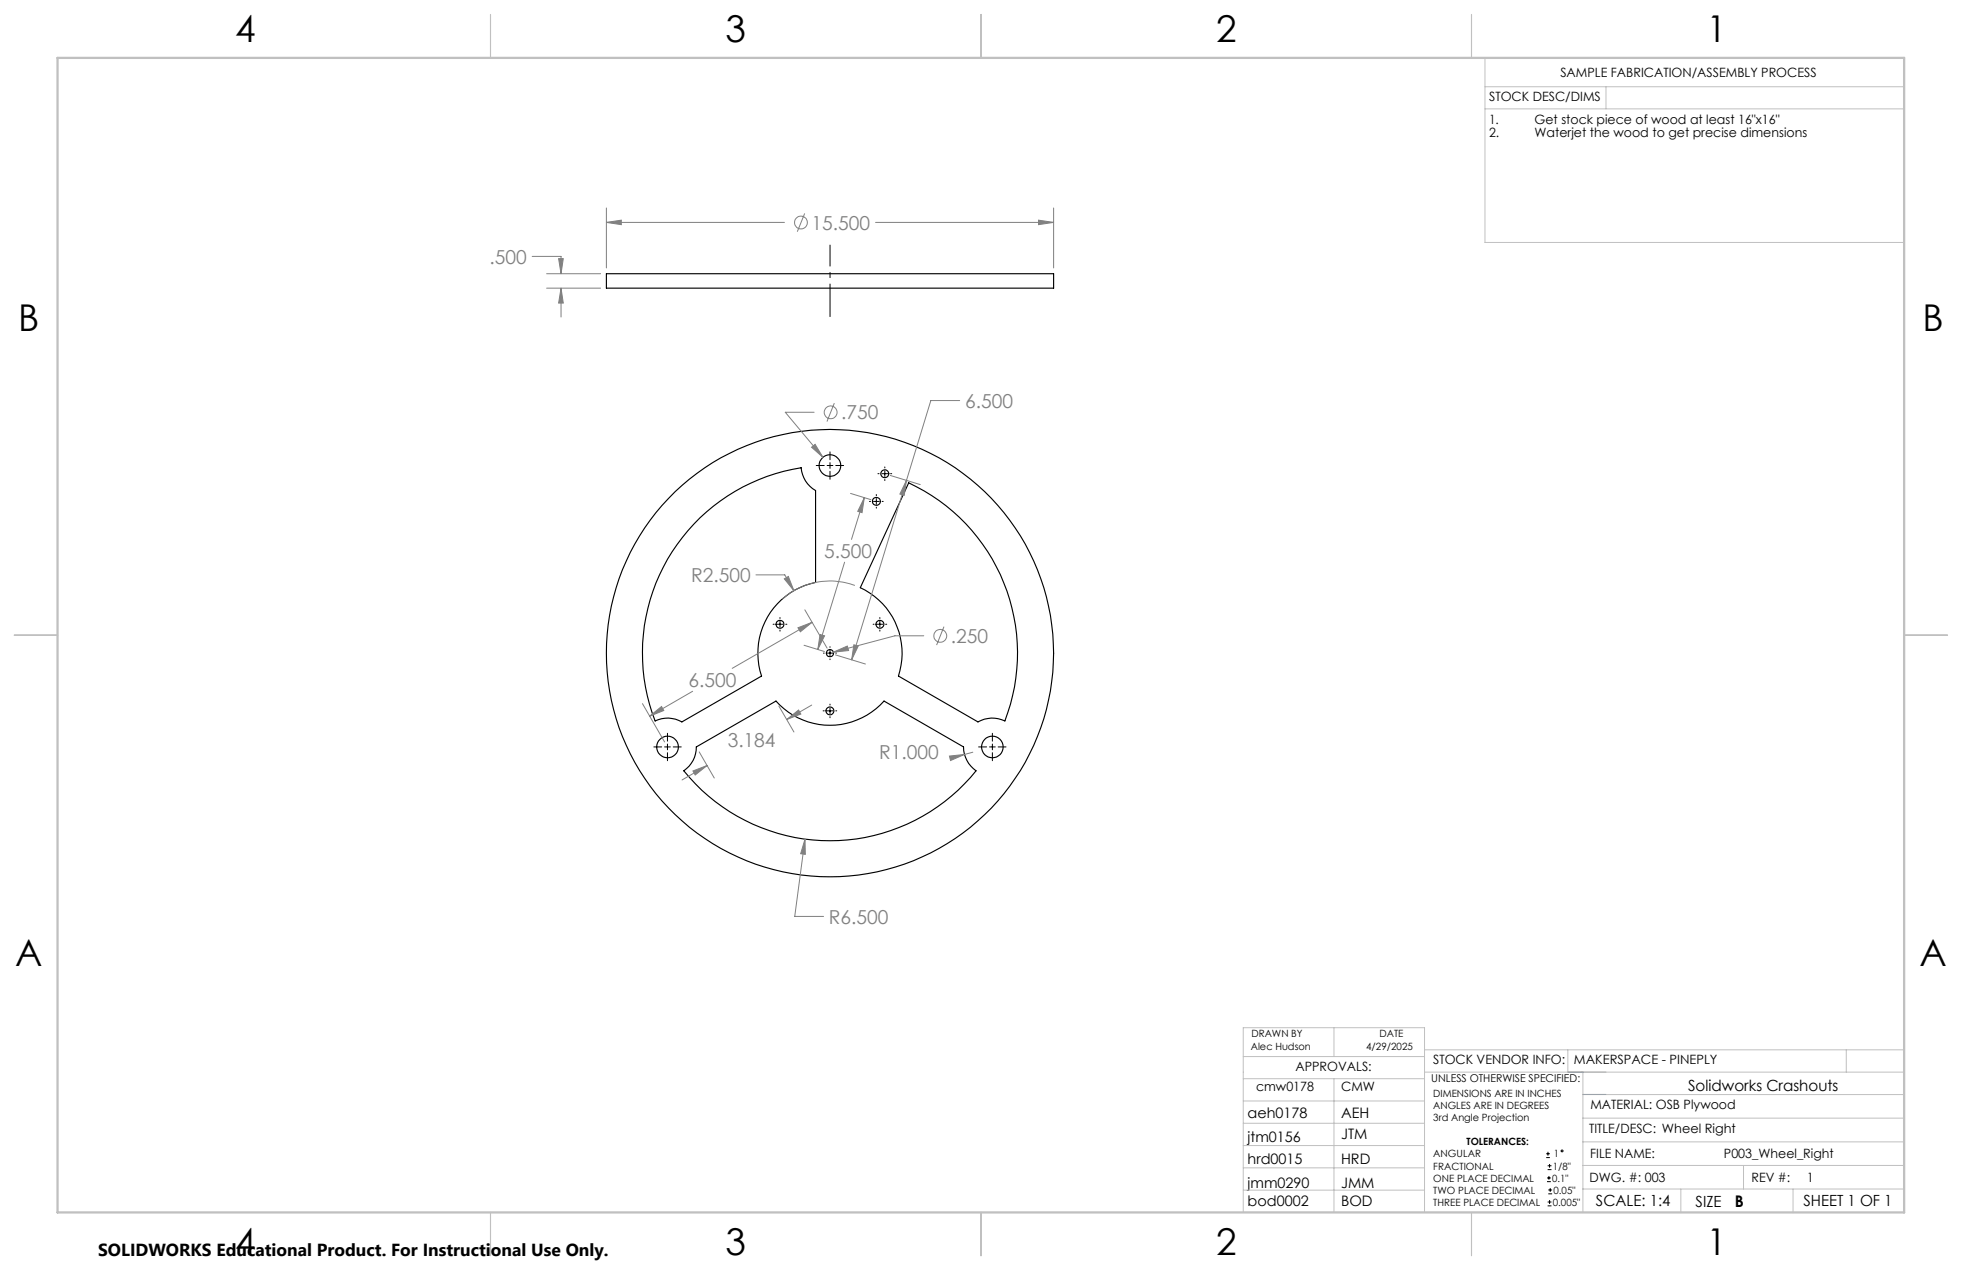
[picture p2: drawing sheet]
<svg xmlns="http://www.w3.org/2000/svg" width="432mm" height="279mm" viewBox="0 0 432 279" stroke-linecap="round" stroke-linejoin="round" font-family="sans-serif">
<g fill="none" stroke="#000" stroke-width=".25">
<path d="M133.5 60.2h98.4v3.2h-98.4zM154.1 113.9a41.4 41.4 0 0 1 22.2-11 6.3 6.3 0 0 0 3.2 5v20.2a15.9 15.9 0 0 0-11.9 20.6l-17.5 10.1a6.2 6.2 0 0 0-5.9-.2 41.3 41.3 0 0 1 9.9-44.7zM200 106.2a41.4 41.4 0 0 1 21.2 52.4 6.3 6.3 0 0 0-6 .2l-17.5-10.1a16 16 0 0 0-8.4-19.4zM153.2 164.3l17.6-10.1a15.9 15.9 0 0 0 23.8 0l17.5 10.1a6.5 6.5 0 0 0 2.7 5.3 41.3 41.3 0 0 1-64.3 0 6.2 6.2 0 0 0 2.7-5.3z"/>
<circle cx="182.6" cy="102.4" r="2.38"/>
<circle cx="192.9" cy="110.3" r=".88"/>
<circle cx="194.7" cy="104.2" r=".88"/>
<circle cx="171.7" cy="137.4" r=".87"/>
<circle cx="193.7" cy="137.3" r=".86"/>
<circle cx="182.6" cy="156.4" r=".86"/>
<circle cx="182.7" cy="143.7" r=".8"/>
<circle cx="182.7" cy="143.7" r="49.2"/>
<circle cx="146.9" cy="164.3" r="2.37"/>
<circle cx="218.4" cy="164.3" r="2.38"/>
</g>
<g fill="none" stroke="#808080" stroke-width=".22">
<path d="M117.1 56.4h6.4v3.8M122.9 56.9h1.1l-.5 3.3zM133.5 48.9l3.2-.5v1zM133.5 45.8v13.1M133.5 48.9h39.1M177.1 47l-1.6 4M192.7 48.9h39.2M228.6 48.4l3.3 .5-3.3 .5zM231.9 45.8v13.1M120.3 60.2h11.9M120.3 63.4h11.9M123.5 63.4l.5 3.3h-1.1z"/>
<path d="M123.5 63.4v6.3M178.6 98.4l.8-.6 1.7 2.8zM179.2 90.7h-6.4l8.3 9.9M183.6 88.7l-1.6 4M211.2 88.1h-6.3l-5.4 17.6M187.2 108.5l4.5 1.4M190.2 109.5l-.5 3.3-.9-.3zM190.2 109.5l-2.8 9.2M195.9 104.6l6.6 2M199.5 105.7l-.5 3.3-1-.3zM199.5 105.7l-12.1 39.5M166.4 126.5h6.3l2 3.5"/>
<path d="M172.6 127.4l.9-.6 1.2 3.2zM175.6 138.1l3.1-1.2-2.6 2.1zM177.1 134.2l4.9 8.4M178.7 136.9l-17.6 10.1M180.5 139.6l1 .3-1.5 3zM185.9 123.7l-5.9 19.2M188.1 128.8a15.9 15.9 0 0 0-15.9 3M203.3 139.9h-6.3l-13.6 3.6M207.8 137.9l-1.7 4M141.4 154.8l4.9 8.4M143 157.6l2.6-2.2 .5 .9zM152.4 152.1l-9.4 5.5"/>
<path d="M171.4 155.3l3.3 5.7M173.1 158.3l2.7-2.1 .4 .9zM177 142l4.4 1.3M178.6 155.1l-5.5 3.2M183.4 143.5l3.1-1.4 .3 1zM183.9 144.1l6.6 2M187.9 141.9l1 .2-1.5 3.1zM152.5 169.6l3.1-1.2-2.6 2.1zM153.9 165.4l3.3 5.8M155.6 168.4l-5.5 3.2M209 166.3l3.3-.3-3.1 1.3zM214.1 165.5l-1.8 .5"/>
<path d="M177.2 184.6v3.4l-1-.2zM177.2 184.6l-2.3 17h6.4"/>
<circle cx="176.3" cy="49" r="1.42"/>
<circle cx="182.8" cy="90.7" r="1.41"/>
<circle cx="206.9" cy="139.9" r="1.41"/>
</g>
<g fill="none" stroke="#000" stroke-width=".22">
<path d="M182.7 99.4v1.7M179.6 102.4h1.8M182 102.4h1.3M182.7 101.8v1.2M182.7 103.7v1.7M183.9 102.4h1.8M191.3 110.3h.3M192.2 110.3h1.3M192.9 108.8v.2M192.9 109.7v1.2M192.9 111.6v.2M193.2 104.2h.3"/>
<path d="M194.1 104.2h1.3M194.1 110.3h.3M194.7 102.7v.2M194.7 103.6v1.2M194.7 105.5v.2M196 104.2h.3M170.1 137.3h.3M171 137.3h1.3M171.7 135.9v.2M171.7 136.7v1.3M171.7 138.6v.3M172.9 137.3h.3"/>
<path d="M192.2 137.3h.2M193 137.3h1.3M193.6 135.9v.2M193.6 136.7v1.3M193.6 138.6v.3M194.9 137.3h.3M181.2 156.4h.2M181.2 143.7h.2M182 143.7h1.3M182 156.4h1.3M182.7 142.3v.1M182.7 143.1v1.2"/>
<path d="M182.7 145v.1M182.7 154.9v.2M182.7 155.8v1.2M182.7 157.7v.2M183.9 143.7h.2M183.9 156.4h.2M143.9 164.3h1.7M146.3 164.3h1.2M146.9 161.3v1.8M146.9 163.7v1.3M146.9 165.6v1.8M148.2 164.3h1.7"/>
<path d="M215.4 164.3h1.7M217.8 164.3h1.2M218.4 161.3v1.8M218.4 163.7v1.3M218.4 165.6v1.8M219.7 164.3h1.7M340.3 254.7h.8M340.3 253.8h.8M340.5 260h.8M340.5 259.2h.8M340.6 257.3h.9M340.6 256.5h.9"/>
<path d="M340.7 253.4v.8M340.9 258.7v.8M341 256.1v.8M340.6 265.3h.9M340.6 264.4h.9M340.7 262.6h.9M340.7 261.8h.9M341 264v.9M341.2 261.4v.8"/>
<circle cx="343.8" cy="253.2" r=".2"/>
</g>
<path d="M182.7 69.7v-15.9" fill="none" stroke="#000" stroke-width=".22" stroke-dasharray="15.2 1.3 1.3 1.3" stroke-dashoffset="7.9" stroke-linecap="butt"/>
<g fill="none" stroke="#c0c0c0" stroke-width=".22">
<path d="M326.8 19.1h92.3M326.8 12.7v40.6h92.3M353.4 19.1v4.9M326.8 24h92.3M273.6 232.4h39.9M273.6 237.3h39.9M293.6 226.1v6.3M293.6 237.3v29.4M313.5 235.9h105.6M313.5 231h105.6M345.1 231v4.9M348.4 235.9v30.9"/>
<path d="M406.3 231v4.9M273.6 242.2h39.9M273.6 247.1h39.9M273.6 252h39.9M273.6 256.9h39.9M348.4 246h70.7M348.4 256.4h70.7M348.4 251.2h70.7M348.4 240.8h70.7M383.7 256.4v5.2M273.6 261.8h39.9M313.5 266.7v-40.6h-39.9v40.6h74.4"/>
<path d="M348.4 261.6h70.7M369.9 261.6v5.2M394.6 261.6v5.2"/>
</g>
<path d="M107.9 3.2v9.5M215.9 3.2v9.5M323.8 3.2v9.5M3.1 139.7h9.6M419.1 139.7h9.5M107.9 266.7v9.6M215.9 266.7v9.6M323.8 266.7v9.6" fill="none" stroke="#c0c0c0" stroke-width=".25"/>
<path d="M12.7 12.7h406.4v254h-406.4z" fill="none" stroke="#c0c0c0" stroke-width=".5"/>
<path d="M345.1 235.9h8.3M348.4 240.8h5" fill="none" stroke="#53a9ff" stroke-width=".22"/>
<path d="M183.4 143.5l3.4-.4-.3-1zM172.6 127.4l2.1 2.6-1.2-3.2zM190.2 109.5l-.5 3.3-.9-.3zM180.5 139.6l1 .3-1.5 3zM187.9 141.9l1 .2-1.5 3.1zM199.5 105.7l-.5 3.3-1-.3zM178.6 98.4l2.5 2.2-1.7-2.8zM175.6 138.1l3.1-1.2-2.6 2.1zM143 157.6l2.6-2.2 .5 .9zM173.1 158.3l2.7-2.1 .4 .9zM152.5 169.6l3.1-1.2-2.6 2.1zM209 166.3l.2 1 3.1-1.3zM177.2 184.6l-1 3.2 1 .2zM122.9 56.9h1.1l-.5 3.3zM123.5 63.4l.5 3.3h-1.1zM228.6 48.4l3.3 .5-3.3 .5zM133.5 48.9l3.2-.5v1z" fill="#808080"/>
<g font-size="8.1">
<text x="51.7" y="9.3">4</text>
<text x="159.7" y="9.3">3</text>
<text x="267.6" y="9.3">2</text>
<text x="375.6" y="9.3">1</text>
<text x="4" y="72.8">B</text>
<text x="423.1" y="72.8">B</text>
<text x="3.3" y="212.5">A</text>
<text x="422.4" y="212.5">A</text>
<text x="51.7" y="276">4</text>
<text x="159.7" y="276">3</text>
<text x="267.6" y="276">2</text>
<text x="375.6" y="276">1</text>
</g>
<g font-size="4.2" fill="#808080">
<text x="178.6" y="50.5">15.500</text>
<text x="107.7" y="58">.500</text>
<text x="212.4" y="89.7">6.500</text>
<text x="185.2" y="92.3">.750</text>
<text x="181.4" y="122.8">5.500</text>
<text x="152.1" y="128.1">R2.500</text>
<text x="209.3" y="141.4">.250</text>
<text x="151.5" y="151.1">6.500</text>
<text x="160.1" y="164.3">3.184</text>
<text x="193.5" y="167.1">R1.000</text>
<text x="182.4" y="203.2">R6.500</text>
</g>
<text font-size="3.8" x="21.6" y="276.3">SOLIDWORKS Educational Product. For Instructional Use Only.</text>
<text font-size="3.5" x="381.8" y="265.6">B</text>
<g font-size="3.4">
<text x="371.5" y="240.1">Solidworks Crashouts</text>
<text x="351.2" y="265.2">SCALE: 1:4</text>
<text x="373.2" y="265.6">SIZE</text>
<text x="396.9" y="265.2">SHEET 1 OF 1</text>
</g>
<g font-size="3.2">
<text x="274.6" y="246">aeh0178</text>
<text x="295.1" y="246">AEH</text>
<text x="274.6" y="251.3">jtm0156</text>
<text x="295.1" y="250.5">JTM</text>
<text x="274.6" y="256.1">hrd0015</text>
<text x="295.1" y="256.1">HRD</text>
<text x="274.6" y="261.4">jmm0290</text>
<text x="295.1" y="261.4">JMM</text>
<text x="274.6" y="265.3">bod0002</text>
<text x="295.1" y="265.3">BOD</text>
</g>
<g font-size="2.8">
<text x="343.4" y="16.9">SAMPLE FABRICATION/ASSEMBLY PROCESS</text>
<text x="327.7" y="22.3">STOCK DESC/DIMS</text>
<text x="327.7" y="27.3">1.</text>
<text x="337.7" y="27.3">Get stock piece of wood at least 16&quot;x16&quot;</text>
<text x="327.7" y="30.1">2.</text>
<text x="337.7" y="30.1">Waterjet the wood to get precise dimensions</text>
<text x="285.1" y="235.7">APPROVALS:</text>
<text x="315.4" y="234.1">STOCK VENDOR INFO:</text>
<text x="346.4" y="234.1">MAKERSPACE - PINEPLY</text>
<text x="276.4" y="240.1">cmw0178</text>
<text x="295.1" y="240.1">CMW</text>
<text x="350" y="244.1">MATERIAL: OSB Plywood</text>
<text x="349.7" y="249.2">TITLE/DESC: Wheel Right</text>
<text x="350" y="254.7">FILE NAME:</text>
<text x="379.4" y="254.8">P003_Wheel_Right</text>
<text x="349.8" y="260">DWG. #: 003</text>
<text x="385.5" y="260">REV #:</text>
<text x="397.7" y="260">1</text>
</g>
<text font-size="2.4" x="315" y="238.1">UNLESS OTHERWISE SPECIFIED:</text>
<g font-size="2.2">
<text x="275.3" y="231.1">Alec Hudson</text>
<text x="275.4" y="228.2">DRAWN BY</text>
<text x="300.7" y="231.1">4/29/2025</text>
<text x="303.6" y="228.2">DATE</text>
<text x="315.4" y="241.4">DIMENSIONS ARE IN INCHES</text>
<text x="315.4" y="244">ANGLES ARE IN DEGREES</text>
<text x="315.4" y="246.7">3rd Angle Projection</text>
<text x="322.8" y="252">TOLERANCES:</text>
<text x="315.4" y="254.6">ANGULAR</text>
<text x="315.4" y="257.3">FRACTIONAL</text>
<text x="341.8" y="257.3">1/8&quot;</text>
<text x="342" y="254.6">1</text>
<text x="315.4" y="262.6">TWO PLACE DECIMAL</text>
<text x="315.4" y="260">ONE PLACE DECIMAL</text>
<text x="341.6" y="260">0.1&quot;</text>
<text x="341.9" y="262.6">0.05&quot;</text>
<text x="315.4" y="265.3">THREE PLACE DECIMAL</text>
<text x="341.8" y="265.3">0.005&quot;</text>
</g>
</svg>
